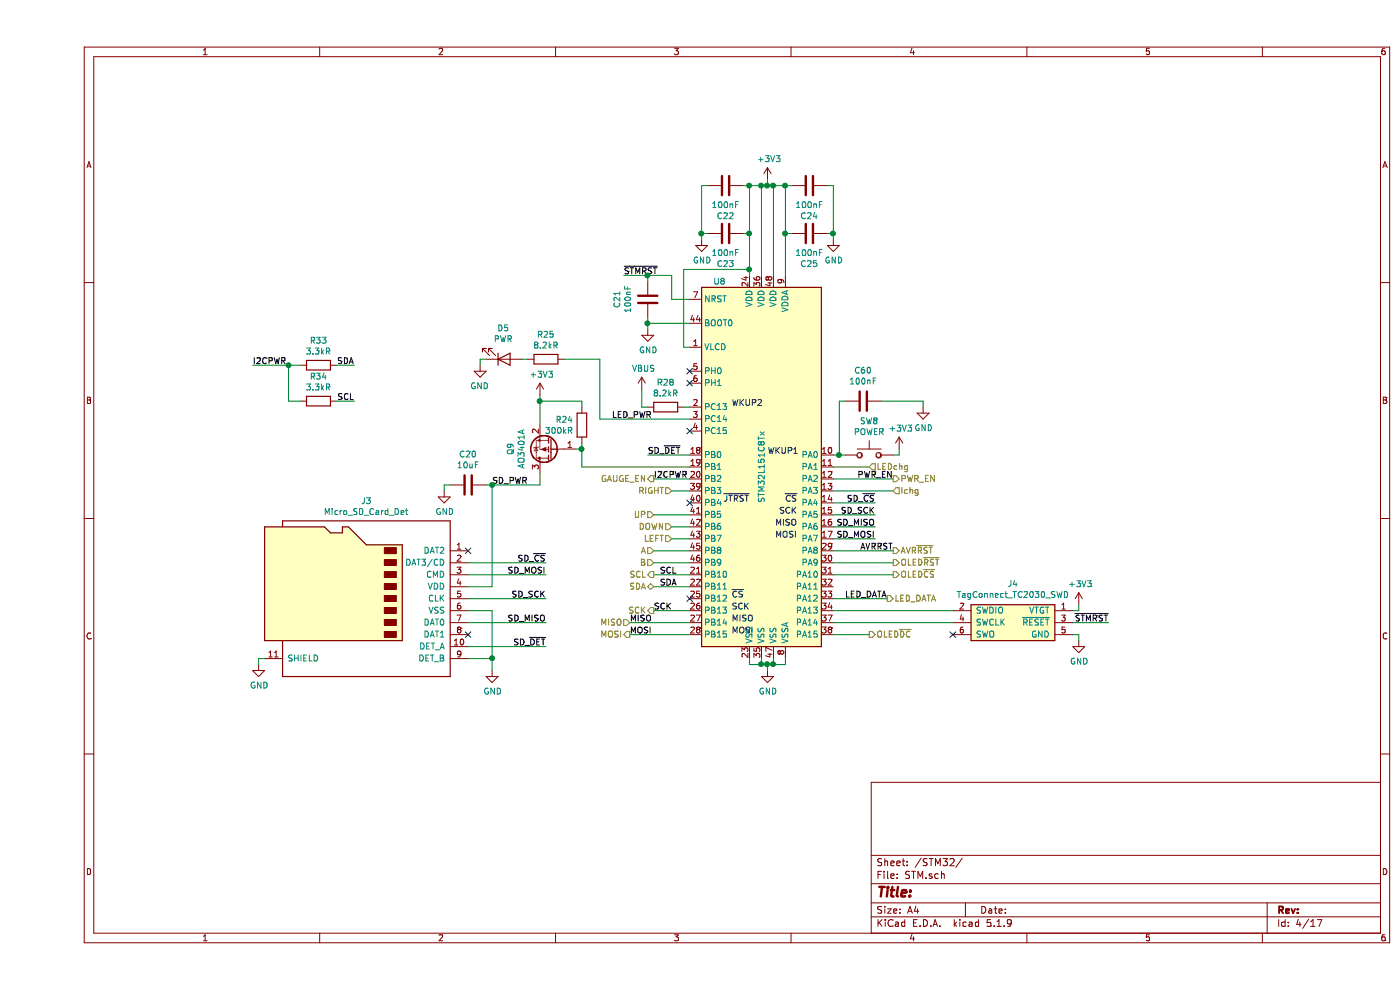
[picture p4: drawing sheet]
EESchema Schematic File Version 4
EELAYER 30 0
EELAYER END
$Descr A4 11693 8268
encoding utf-8
Sheet 4 17
Title ""
Date ""
Rev ""
Comp ""
Comment1 ""
Comment2 ""
Comment3 ""
Comment4 ""
$EndDescr
$Comp
L Device:C C?
U 1 1
P 5100 2500
AR Path="/60D10135" Ref="C?"  Part="1" 
AR Path="/6051E9DC/60D10135" Ref="C?"  Part="1" 
AR Path="/60CF39C0/60D10135" Ref="C21"  Part="1" 
F 0 "C21" V 5352 2500 50  0000 C CNN
F 1 "100nF" V 5261 2500 50  0000 C CNN
F 2 "Capacitor_SMD:C_0402_1005Metric" H 5138 2350 50  0001 C CNN
F 3 "~" H 5100 2500 50  0001 C CNN
F 4 "C1525" H 5100 2500 50  0001 C CNN "LCSC"
	1    5100 2500
	-1   0    0    1   
$EndComp
$Comp
L power:GND #PWR?
U 1 1
P 5100 2750
AR Path="/6051E9DC/60D1013B" Ref="#PWR?"  Part="1" 
AR Path="/60CF39C0/60D1013B" Ref="#PWR0105"  Part="1" 
F 0 "#PWR0105" H 5100 2500 50  0001 C CNN
F 1 "GND" H 5105 2577 50  0000 C CNN
F 2 "" H 5100 2750 50  0001 C CNN
F 3 "" H 5100 2750 50  0001 C CNN
	1    5100 2750
	1    0    0    -1  
$EndComp
Wire Wire Line
	5100 2300 5100 2350
$Comp
L Device:C C?
U 1 1
P 5750 1950
AR Path="/60D10143" Ref="C?"  Part="1" 
AR Path="/6051E9DC/60D10143" Ref="C?"  Part="1" 
AR Path="/60CF39C0/60D10143" Ref="C23"  Part="1" 
F 0 "C23" V 6002 1950 50  0000 C CNN
F 1 "100nF" V 5911 1950 50  0000 C CNN
F 2 "Capacitor_SMD:C_0402_1005Metric" H 5788 1800 50  0001 C CNN
F 3 "~" H 5750 1950 50  0001 C CNN
F 4 "C1525" H 5750 1950 50  0001 C CNN "LCSC"
	1    5750 1950
	0    1    1    0   
$EndComp
$Comp
L Switch:SW_Push SW?
U 1 1
P 6950 3800
AR Path="/60D10149" Ref="SW?"  Part="1" 
AR Path="/6051E9DC/60D10149" Ref="SW?"  Part="1" 
AR Path="/60CF39C0/60D10149" Ref="SW8"  Part="1" 
F 0 "SW8" H 6950 4085 50  0000 C CNN
F 1 "POWER" H 6950 3994 50  0000 C CNN
F 2 "XKB_switch:TS-1187A-X-X-X" H 6950 4000 50  0001 C CNN
F 3 "~" H 6950 4000 50  0001 C CNN
F 4 "C318886" H 6950 3800 50  0001 C CNN "LCSC"
	1    6950 3800
	1    0    0    -1  
$EndComp
Wire Wire Line
	7200 3800 7150 3800
$Comp
L power:+3V3 #PWR?
U 1 1
P 7200 3750
AR Path="/6051E9DC/60D10150" Ref="#PWR?"  Part="1" 
AR Path="/60CF39C0/60D10150" Ref="#PWR0106"  Part="1" 
F 0 "#PWR0106" H 7200 3600 50  0001 C CNN
F 1 "+3V3" H 7215 3923 50  0000 C CNN
F 2 "" H 7200 3750 50  0001 C CNN
F 3 "" H 7200 3750 50  0001 C CNN
	1    7200 3750
	1    0    0    -1  
$EndComp
Wire Wire Line
	7200 3750 7200 3800
$Comp
L Connector_TagConnect:TagConnect_TC2030_SWD J?
U 1 1
P 8150 5200
AR Path="/6051E9DC/60D10157" Ref="J?"  Part="1" 
AR Path="/60CF39C0/60D10157" Ref="J4"  Part="1" 
F 0 "J4" H 8150 5525 50  0000 C CNN
F 1 "TagConnect_TC2030_SWD" H 8150 5434 50  0000 C CNN
F 2 "Connector:Tag-Connect_TC2030-IDC-NL_2x03_P1.27mm_Vertical" H 8150 5200 50  0001 C CNN
F 3 "" H 8150 5200 50  0001 C CNN
	1    8150 5200
	-1   0    0    -1  
$EndComp
Text Label 4900 2300 0    50   ~ 0
~STMRST
Wire Wire Line
	4900 2300 5100 2300
Text Label 8950 5200 2    50   ~ 0
~STMRST
Wire Wire Line
	8650 5200 8950 5200
$Comp
L power:+3V3 #PWR?
U 1 1
P 8700 5050
AR Path="/6051E9DC/60D10164" Ref="#PWR?"  Part="1" 
AR Path="/60CF39C0/60D10164" Ref="#PWR0107"  Part="1" 
F 0 "#PWR0107" H 8700 4900 50  0001 C CNN
F 1 "+3V3" H 8715 5223 50  0000 C CNN
F 2 "" H 8700 5050 50  0001 C CNN
F 3 "" H 8700 5050 50  0001 C CNN
	1    8700 5050
	1    0    0    -1  
$EndComp
Wire Wire Line
	8700 5050 8700 5100
Wire Wire Line
	8700 5100 8650 5100
$Comp
L power:GND #PWR?
U 1 1
P 8700 5350
AR Path="/6051E9DC/60D1016C" Ref="#PWR?"  Part="1" 
AR Path="/60CF39C0/60D1016C" Ref="#PWR0108"  Part="1" 
F 0 "#PWR0108" H 8700 5100 50  0001 C CNN
F 1 "GND" H 8705 5177 50  0000 C CNN
F 2 "" H 8700 5350 50  0001 C CNN
F 3 "" H 8700 5350 50  0001 C CNN
	1    8700 5350
	1    0    0    -1  
$EndComp
Wire Wire Line
	8700 5350 8700 5300
Wire Wire Line
	8700 5300 8650 5300
NoConn ~ 7650 5300
$Comp
L MCU_ST_STM32L1:STM32L151C8Tx U?
U 1 1
P 6050 3900
AR Path="/6051E9DC/60D10176" Ref="U?"  Part="1" 
AR Path="/60CF39C0/60D10176" Ref="U8"  Part="1" 
F 0 "U8" H 5700 5450 50  0000 C CNN
F 1 "STM32L151C8Tx" V 6050 3900 50  0000 C CNN
F 2 "Package_QFP:LQFP-48_7x7mm_P0.5mm" H 5550 2400 50  0001 R CNN
F 3 "http://www.st.com/st-web-ui/static/active/en/resource/technical/document/datasheet/CD00277537.pdf" H 6050 3900 50  0001 C CNN
F 4 "C95578" H 6050 3900 50  0001 C CNN "LCSC"
	1    6050 3900
	1    0    0    -1  
$EndComp
Wire Wire Line
	5100 2650 5100 2700
Connection ~ 5100 2700
Wire Wire Line
	5100 2700 5100 2750
$Comp
L Device:C C?
U 1 1
P 5750 1550
AR Path="/60D10184" Ref="C?"  Part="1" 
AR Path="/6051E9DC/60D10184" Ref="C?"  Part="1" 
AR Path="/60CF39C0/60D10184" Ref="C22"  Part="1" 
F 0 "C22" V 6002 1550 50  0000 C CNN
F 1 "100nF" V 5911 1550 50  0000 C CNN
F 2 "Capacitor_SMD:C_0402_1005Metric" H 5788 1400 50  0001 C CNN
F 3 "~" H 5750 1550 50  0001 C CNN
F 4 "C1525" H 5750 1550 50  0001 C CNN "LCSC"
	1    5750 1550
	0    1    1    0   
$EndComp
$Comp
L Device:C C?
U 1 1
P 6450 1950
AR Path="/60D1018B" Ref="C?"  Part="1" 
AR Path="/6051E9DC/60D1018B" Ref="C?"  Part="1" 
AR Path="/60CF39C0/60D1018B" Ref="C25"  Part="1" 
F 0 "C25" V 6702 1950 50  0000 C CNN
F 1 "100nF" V 6611 1950 50  0000 C CNN
F 2 "Capacitor_SMD:C_0402_1005Metric" H 6488 1800 50  0001 C CNN
F 3 "~" H 6450 1950 50  0001 C CNN
F 4 "C1525" H 6450 1950 50  0001 C CNN "LCSC"
	1    6450 1950
	0    1    1    0   
$EndComp
$Comp
L Device:C C?
U 1 1
P 6450 1550
AR Path="/60D10192" Ref="C?"  Part="1" 
AR Path="/6051E9DC/60D10192" Ref="C?"  Part="1" 
AR Path="/60CF39C0/60D10192" Ref="C24"  Part="1" 
F 0 "C24" V 6702 1550 50  0000 C CNN
F 1 "100nF" V 6611 1550 50  0000 C CNN
F 2 "Capacitor_SMD:C_0402_1005Metric" H 6488 1400 50  0001 C CNN
F 3 "~" H 6450 1550 50  0001 C CNN
F 4 "C1525" H 6450 1550 50  0001 C CNN "LCSC"
	1    6450 1550
	0    1    1    0   
$EndComp
Wire Wire Line
	6300 1950 6250 1950
Wire Wire Line
	6150 1550 6250 1550
Wire Wire Line
	6050 1550 5950 1550
Wire Wire Line
	5950 2300 5950 2250
Wire Wire Line
	5950 1950 5900 1950
Wire Wire Line
	6050 1550 6100 1550
Connection ~ 6050 1550
Connection ~ 6150 1550
Wire Wire Line
	5950 1950 5950 1550
Connection ~ 5950 1950
Connection ~ 5950 1550
Wire Wire Line
	5950 1550 5900 1550
Wire Wire Line
	6250 1950 6250 1550
Connection ~ 6250 1950
Connection ~ 6250 1550
Wire Wire Line
	6250 1550 6300 1550
$Comp
L power:+3V3 #PWR?
U 1 1
P 6100 1500
AR Path="/6051E9DC/60D101A8" Ref="#PWR?"  Part="1" 
AR Path="/60CF39C0/60D101A8" Ref="#PWR0109"  Part="1" 
F 0 "#PWR0109" H 6100 1350 50  0001 C CNN
F 1 "+3V3" H 6115 1673 50  0000 C CNN
F 2 "" H 6100 1500 50  0001 C CNN
F 3 "" H 6100 1500 50  0001 C CNN
	1    6100 1500
	1    0    0    -1  
$EndComp
Wire Wire Line
	6100 1500 6100 1550
Connection ~ 6100 1550
Wire Wire Line
	6100 1550 6150 1550
$Comp
L power:GND #PWR?
U 1 1
P 5550 2000
AR Path="/6051E9DC/60D101B1" Ref="#PWR?"  Part="1" 
AR Path="/60CF39C0/60D101B1" Ref="#PWR0111"  Part="1" 
F 0 "#PWR0111" H 5550 1750 50  0001 C CNN
F 1 "GND" H 5555 1827 50  0000 C CNN
F 2 "" H 5550 2000 50  0001 C CNN
F 3 "" H 5550 2000 50  0001 C CNN
	1    5550 2000
	1    0    0    -1  
$EndComp
Wire Wire Line
	5550 2000 5550 1950
Wire Wire Line
	5550 1950 5600 1950
Wire Wire Line
	5600 1550 5550 1550
Wire Wire Line
	5550 1550 5550 1950
Connection ~ 5550 1950
$Comp
L power:GND #PWR?
U 1 1
P 6650 2000
AR Path="/6051E9DC/60D101BC" Ref="#PWR?"  Part="1" 
AR Path="/60CF39C0/60D101BC" Ref="#PWR0112"  Part="1" 
F 0 "#PWR0112" H 6650 1750 50  0001 C CNN
F 1 "GND" H 6655 1827 50  0000 C CNN
F 2 "" H 6650 2000 50  0001 C CNN
F 3 "" H 6650 2000 50  0001 C CNN
	1    6650 2000
	1    0    0    -1  
$EndComp
Wire Wire Line
	6650 2000 6650 1950
Wire Wire Line
	6650 1550 6600 1550
Wire Wire Line
	6600 1950 6650 1950
Connection ~ 6650 1950
Wire Wire Line
	6650 1950 6650 1550
Wire Wire Line
	5450 2900 5400 2900
Wire Wire Line
	5400 2900 5400 2250
Wire Wire Line
	5400 2250 5950 2250
Wire Wire Line
	5950 1950 5950 2250
Connection ~ 5950 2250
Wire Wire Line
	6050 1550 6050 2300
Wire Wire Line
	6150 1550 6150 2300
Wire Wire Line
	6250 1950 6250 2300
NoConn ~ 5450 3100
NoConn ~ 5450 3200
NoConn ~ 5450 3600
Text Label 5150 5100 0    50   ~ 0
SCK
Wire Wire Line
	5450 5200 4950 5200
Text Label 4950 5200 0    50   ~ 0
MISO
Wire Wire Line
	5450 5300 4950 5300
Text Label 4950 5300 0    50   ~ 0
MOSI
Text Label 7150 4000 2    50   ~ 0
PWR_EN
Wire Wire Line
	6650 4000 7150 4000
$Comp
L Device:R R?
U 1 1
P 4250 3000
AR Path="/60D101DD" Ref="R?"  Part="1" 
AR Path="/6051E9DC/60D101DD" Ref="R?"  Part="1" 
AR Path="/60CF39C0/60D101DD" Ref="R25"  Part="1" 
F 0 "R25" V 4043 3000 50  0000 C CNN
F 1 "8.2kR" V 4134 3000 50  0000 C CNN
F 2 "Resistor_SMD:R_0402_1005Metric" V 4180 3000 50  0001 C CNN
F 3 "~" H 4250 3000 50  0001 C CNN
F 4 "C25924" V 4250 3000 50  0001 C CNN "LCSC"
	1    4250 3000
	0    -1   1    0   
$EndComp
Wire Wire Line
	4100 3000 4050 3000
$Comp
L Device:LED D?
U 1 1
P 3900 3000
AR Path="/60D101E5" Ref="D?"  Part="1" 
AR Path="/6051E9DC/60D101E5" Ref="D?"  Part="1" 
AR Path="/60CF39C0/60D101E5" Ref="D5"  Part="1" 
F 0 "D5" H 3893 2745 50  0000 C CNN
F 1 "PWR" H 3893 2836 50  0000 C CNN
F 2 "LED_SMD:LED_0603_1608Metric" H 3900 3000 50  0001 C CNN
F 3 "~" H 3900 3000 50  0001 C CNN
F 4 "C2290" H 3900 3000 50  0001 C CNN "LCSC"
	1    3900 3000
	1    0    0    1   
$EndComp
$Comp
L power:GND #PWR?
U 1 1
P 3700 3050
AR Path="/6051E9DC/60D101EC" Ref="#PWR?"  Part="1" 
AR Path="/60CF39C0/60D101EC" Ref="#PWR0113"  Part="1" 
F 0 "#PWR0113" H 3700 2800 50  0001 C CNN
F 1 "GND" H 3705 2877 50  0000 C CNN
F 2 "" H 3700 3050 50  0001 C CNN
F 3 "" H 3700 3050 50  0001 C CNN
	1    3700 3050
	-1   0    0    -1  
$EndComp
Wire Wire Line
	3700 3050 3700 3000
Wire Wire Line
	3700 3000 3750 3000
Wire Wire Line
	6650 4600 7150 4600
Text Label 7150 4600 2    50   ~ 0
AVRRST
$Comp
L power:GND #PWR?
U 1 1
P 6100 5600
AR Path="/6051E9DC/60D101F6" Ref="#PWR?"  Part="1" 
AR Path="/60CF39C0/60D101F6" Ref="#PWR0114"  Part="1" 
F 0 "#PWR0114" H 6100 5350 50  0001 C CNN
F 1 "GND" H 6105 5427 50  0000 C CNN
F 2 "" H 6100 5600 50  0001 C CNN
F 3 "" H 6100 5600 50  0001 C CNN
	1    6100 5600
	1    0    0    -1  
$EndComp
Wire Wire Line
	5950 5500 5950 5550
Wire Wire Line
	5950 5550 6050 5550
Wire Wire Line
	6250 5550 6250 5500
Wire Wire Line
	6150 5500 6150 5550
Connection ~ 6150 5550
Wire Wire Line
	6150 5550 6250 5550
Wire Wire Line
	6050 5500 6050 5550
Connection ~ 6050 5550
Wire Wire Line
	6050 5550 6100 5550
Wire Wire Line
	6100 5600 6100 5550
Connection ~ 6100 5550
Wire Wire Line
	6100 5550 6150 5550
$Comp
L Connector:Micro_SD_Card_Det J?
U 1 1
P 2700 5000
AR Path="/6051E9DC/60D10208" Ref="J?"  Part="1" 
AR Path="/60CF39C0/60D10208" Ref="J3"  Part="1" 
F 0 "J3" H 2650 5817 50  0000 C CNN
F 1 "Micro_SD_Card_Det" H 2650 5726 50  0000 C CNN
F 2 "Connector_Card_MicroSD:HOAUC_HYC77-TF09-200" H 4750 5700 50  0001 C CNN
F 3 "https://www.hirose.com/product/en/download_file/key_name/DM3/category/Catalog/doc_file_id/49662/?file_category_id=4&item_id=195&is_series=1" H 2700 5100 50  0001 C CNN
	1    2700 5000
	-1   0    0    -1  
$EndComp
$Comp
L power:GND #PWR?
U 1 1
P 3800 5600
AR Path="/6051E9DC/60D10218" Ref="#PWR?"  Part="1" 
AR Path="/60CF39C0/60D10218" Ref="#PWR0115"  Part="1" 
F 0 "#PWR0115" H 3800 5350 50  0001 C CNN
F 1 "GND" H 3805 5427 50  0000 C CNN
F 2 "" H 3800 5600 50  0001 C CNN
F 3 "" H 3800 5600 50  0001 C CNN
	1    3800 5600
	1    0    0    -1  
$EndComp
Wire Wire Line
	3800 5600 3800 5500
Wire Wire Line
	3800 5500 3600 5500
Wire Wire Line
	3800 5500 3800 5100
Wire Wire Line
	3800 5100 3600 5100
Connection ~ 3800 5500
Wire Wire Line
	3600 4900 3800 4900
$Comp
L power:GND #PWR?
U 1 1
P 3400 4100
AR Path="/6051E9DC/60D1022E" Ref="#PWR?"  Part="1" 
AR Path="/60CF39C0/60D1022E" Ref="#PWR0116"  Part="1" 
F 0 "#PWR0116" H 3400 3850 50  0001 C CNN
F 1 "GND" H 3405 3927 50  0000 C CNN
F 2 "" H 3400 4100 50  0001 C CNN
F 3 "" H 3400 4100 50  0001 C CNN
	1    3400 4100
	1    0    0    -1  
$EndComp
Wire Wire Line
	3400 4100 3400 4050
Wire Wire Line
	3400 4050 3450 4050
Wire Wire Line
	3800 4050 3750 4050
Wire Wire Line
	3800 4050 3800 4900
$Comp
L power:GND #PWR?
U 1 1
P 1850 5550
AR Path="/6051E9DC/60D10238" Ref="#PWR?"  Part="1" 
AR Path="/60CF39C0/60D10238" Ref="#PWR0117"  Part="1" 
F 0 "#PWR0117" H 1850 5300 50  0001 C CNN
F 1 "GND" H 1855 5377 50  0000 C CNN
F 2 "" H 1850 5550 50  0001 C CNN
F 3 "" H 1850 5550 50  0001 C CNN
	1    1850 5550
	1    0    0    -1  
$EndComp
Wire Wire Line
	1850 5550 1850 5500
Wire Wire Line
	1850 5500 1900 5500
$Comp
L Transistor_FET:AO3401A Q?
U 1 1
P 4300 3750
AR Path="/60D10241" Ref="Q?"  Part="1" 
AR Path="/5FDCBED8/60D10241" Ref="Q?"  Part="1" 
AR Path="/601A1919/60D10241" Ref="Q?"  Part="1" 
AR Path="/6051E9DC/60551ED1/60D10241" Ref="Q?"  Part="1" 
AR Path="/6051E9DC/60D10241" Ref="Q?"  Part="1" 
AR Path="/60CF39C0/60D10241" Ref="Q9"  Part="1" 
F 0 "Q9" V 4642 3750 50  0000 C CNN
F 1 "AO3401A" V 4551 3750 50  0000 C CNN
F 2 "Package_TO_SOT_SMD:SOT-23" H 4500 3675 50  0001 L CIN
F 3 "http://www.aosmd.com/pdfs/datasheet/AO3401A.pdf" H 4300 3750 50  0001 L CNN
F 4 "C15127" H 4300 3750 50  0001 C CNN "LCSC"
	1    4300 3750
	-1   0    0    1   
$EndComp
$Comp
L Device:R R?
U 1 1
P 4550 3550
AR Path="/60D10248" Ref="R?"  Part="1" 
AR Path="/6051E9DC/60D10248" Ref="R?"  Part="1" 
AR Path="/60CF39C0/60D10248" Ref="R24"  Part="1" 
F 0 "R24" H 4620 3596 50  0000 L CNN
F 1 "300kR" H 4620 3505 50  0000 L CNN
F 2 "Resistor_SMD:R_0402_1005Metric" V 4480 3550 50  0001 C CNN
F 3 "~" H 4550 3550 50  0001 C CNN
F 4 "C25774" H 4550 3550 50  0001 C CNN "LCSC"
	1    4550 3550
	-1   0    0    -1  
$EndComp
Wire Wire Line
	4550 3750 4500 3750
Wire Wire Line
	4200 3350 4200 3550
Wire Wire Line
	4550 3750 4550 3700
Wire Wire Line
	4200 3350 4550 3350
Wire Wire Line
	4550 3350 4550 3400
$Comp
L power:+3V3 #PWR?
U 1 1
P 4200 3300
AR Path="/6051E9DC/60D10255" Ref="#PWR?"  Part="1" 
AR Path="/60CF39C0/60D10255" Ref="#PWR0118"  Part="1" 
F 0 "#PWR0118" H 4200 3150 50  0001 C CNN
F 1 "+3V3" H 4215 3473 50  0000 C CNN
F 2 "" H 4200 3300 50  0001 C CNN
F 3 "" H 4200 3300 50  0001 C CNN
	1    4200 3300
	1    0    0    -1  
$EndComp
Wire Wire Line
	4200 3300 4200 3350
Connection ~ 4200 3350
Wire Wire Line
	4550 3900 4550 3750
Connection ~ 4550 3750
NoConn ~ 3600 4600
NoConn ~ 3600 5300
Text HLabel 7150 4000 2    50   Output ~ 0
PWR_EN
Text HLabel 5150 5100 0    50   Output ~ 0
SCK
Text HLabel 4950 5200 0    50   Input ~ 0
MISO
Text HLabel 4950 5300 0    50   Output ~ 0
MOSI
Text HLabel 7150 4600 2    50   Output ~ 0
AVR~RST
Wire Wire Line
	5150 5100 5450 5100
Wire Wire Line
	6650 4700 7150 4700
Text HLabel 7150 4700 2    50   Output ~ 0
OLED~RST
Wire Wire Line
	6650 4800 7150 4800
Text HLabel 7150 4800 2    50   Output ~ 0
OLED~CS
Wire Wire Line
	6650 5300 6950 5300
Text HLabel 6950 5300 2    50   Output ~ 0
OLED~DC
$Comp
L power:VBUS #PWR0103
U 1 1
P 5050 3250
F 0 "#PWR0103" H 5050 3100 50  0001 C CNN
F 1 "VBUS" H 5065 3423 50  0000 C CNN
F 2 "" H 5050 3250 50  0001 C CNN
F 3 "" H 5050 3250 50  0001 C CNN
	1    5050 3250
	1    0    0    -1  
$EndComp
$Comp
L Device:R R?
U 1 1
P 5250 3400
AR Path="/60FE8A0E" Ref="R?"  Part="1" 
AR Path="/6051E9DC/60FE8A0E" Ref="R?"  Part="1" 
AR Path="/60CF39C0/60FE8A0E" Ref="R28"  Part="1" 
F 0 "R28" V 5043 3400 50  0000 C CNN
F 1 "8.2kR" V 5134 3400 50  0000 C CNN
F 2 "Resistor_SMD:R_0402_1005Metric" V 5180 3400 50  0001 C CNN
F 3 "~" H 5250 3400 50  0001 C CNN
F 4 "C25924" V 5250 3400 50  0001 C CNN "LCSC"
	1    5250 3400
	0    1    1    0   
$EndComp
Wire Wire Line
	5400 3400 5450 3400
Wire Wire Line
	5450 2500 5300 2500
Wire Wire Line
	5300 2500 5300 2300
Wire Wire Line
	5300 2300 5100 2300
Connection ~ 5100 2300
Wire Wire Line
	5100 2700 5450 2700
Wire Wire Line
	5050 3250 5050 3400
Wire Wire Line
	5050 3400 5100 3400
Wire Wire Line
	6650 4100 7150 4100
Text HLabel 7150 4100 2    50   Input ~ 0
Ichg
Wire Wire Line
	6650 3900 6950 3900
Text HLabel 6950 3900 2    50   Input ~ 0
LEDchg
Wire Wire Line
	5450 4800 5150 4800
Wire Wire Line
	5450 4900 5150 4900
Text HLabel 5150 4800 0    50   Output ~ 0
SCL
Text HLabel 5150 4900 0    50   BiDi ~ 0
SDA
Text Label 5200 4800 0    50   ~ 0
SCL
Text Label 5200 4900 0    50   ~ 0
SDA
Wire Wire Line
	5450 4000 5150 4000
Text HLabel 5150 4000 0    50   Output ~ 0
GAUGE_EN
$Comp
L Device:R R?
U 1 1
P 2350 3050
AR Path="/611AA57E" Ref="R?"  Part="1" 
AR Path="/60CF39C0/611AA57E" Ref="R33"  Part="1" 
F 0 "R33" V 2143 3050 50  0000 C CNN
F 1 "3.3kR" V 2234 3050 50  0000 C CNN
F 2 "Resistor_SMD:R_0402_1005Metric" V 2280 3050 50  0001 C CNN
F 3 "~" H 2350 3050 50  0001 C CNN
F 4 "C25890" V 2350 3050 50  0001 C CNN "LCSC"
	1    2350 3050
	0    1    1    0   
$EndComp
Text Label 5150 4000 0    50   ~ 0
I2CPWR
$Comp
L Device:R R?
U 1 1
P 2350 3350
AR Path="/611AE5AD" Ref="R?"  Part="1" 
AR Path="/60CF39C0/611AE5AD" Ref="R34"  Part="1" 
F 0 "R34" V 2143 3350 50  0000 C CNN
F 1 "3.3kR" V 2234 3350 50  0000 C CNN
F 2 "Resistor_SMD:R_0402_1005Metric" V 2280 3350 50  0001 C CNN
F 3 "~" H 2350 3350 50  0001 C CNN
F 4 "C25890" V 2350 3350 50  0001 C CNN "LCSC"
	1    2350 3350
	0    1    1    0   
$EndComp
Wire Wire Line
	2200 3350 2100 3350
Wire Wire Line
	2100 3350 2100 3050
Wire Wire Line
	2100 3050 2200 3050
Connection ~ 2100 3050
Text Label 1800 3050 0    50   ~ 0
I2CPWR
Wire Wire Line
	1800 3050 2100 3050
Wire Wire Line
	2500 3050 2650 3050
Text Label 2650 3050 2    50   ~ 0
SDA
Wire Wire Line
	2500 3350 2650 3350
Text Label 2650 3350 2    50   ~ 0
SCL
Wire Wire Line
	5450 4600 5150 4600
Text HLabel 5150 4600 0    50   Input ~ 0
A
Wire Wire Line
	5450 4700 5150 4700
Text HLabel 5150 4700 0    50   Input ~ 0
B
Wire Wire Line
	5450 4300 5150 4300
Text HLabel 5150 4300 0    50   Input ~ 0
UP
Text HLabel 5300 4500 0    50   Input ~ 0
LEFT
Wire Wire Line
	5300 4500 5450 4500
Text HLabel 5300 4100 0    50   Input ~ 0
RIGHT
Wire Wire Line
	5300 4100 5450 4100
Text Label 5100 3800 0    50   ~ 0
SD_~DET
Text Label 7000 4200 2    50   ~ 0
SD_~CS
Text Label 7000 4400 2    50   ~ 0
SD_MISO
Text Label 7000 4500 2    50   ~ 0
SD_MOSI
Text Label 7000 4300 2    50   ~ 0
SD_SCK
Wire Wire Line
	4200 3950 4200 4050
Wire Wire Line
	4200 4050 3800 4050
Text Label 3800 4050 0    50   ~ 0
SD_PWR
Wire Wire Line
	3600 5400 4250 5400
Text Label 4250 5400 2    50   ~ 0
SD_~DET
Text Label 4250 5200 2    50   ~ 0
SD_MISO
Wire Wire Line
	3600 4700 4250 4700
Text Label 4250 4700 2    50   ~ 0
SD_~CS
Text Label 4250 4800 2    50   ~ 0
SD_MOSI
Wire Wire Line
	3600 4800 4250 4800
Wire Wire Line
	3600 5200 4250 5200
Text Label 4250 5000 2    50   ~ 0
SD_SCK
Wire Wire Line
	4250 5000 3600 5000
Wire Wire Line
	7000 4500 6650 4500
Wire Wire Line
	7000 4400 6650 4400
Wire Wire Line
	7000 4200 6650 4200
Wire Wire Line
	5100 3800 5450 3800
Text Notes 6100 3800 0    50   ~ 0
WKUP1
Text Notes 5800 3400 0    50   ~ 0
WKUP2
Text Notes 5800 5300 0    50   ~ 0
MOSI
Text Notes 5800 5200 0    50   ~ 0
MISO
Text Notes 5800 5100 0    50   ~ 0
SCK
Text Notes 5800 5000 0    50   ~ 0
~CS
Text Notes 6350 4500 2    50   ~ 0
MOSI
Text Notes 6350 4400 2    50   ~ 0
MISO
Text Notes 6350 4300 2    50   ~ 0
SCK
Text Notes 6350 4200 2    50   ~ 0
~CS
NoConn ~ 5450 5000
Wire Wire Line
	7000 4300 6650 4300
Wire Wire Line
	4550 3900 5450 3900
Text Label 4800 3500 0    50   ~ 0
LED_PWR
Text Label 7100 5000 2    50   ~ 0
LED_DATA
Wire Wire Line
	6650 5100 7650 5100
Wire Wire Line
	6650 5200 7650 5200
Wire Wire Line
	6650 5000 7100 5000
Text HLabel 7100 5000 2    50   Output ~ 0
LED_DATA
Wire Wire Line
	5450 3500 4700 3500
Wire Wire Line
	4700 3500 4700 3000
Wire Wire Line
	4400 3000 4700 3000
NoConn ~ 5450 4200
Text Notes 5950 4200 2    50   ~ 0
~JTRST
Connection ~ 3800 4050
Wire Wire Line
	5300 4400 5450 4400
Text HLabel 5300 4400 0    50   Input ~ 0
DOWN
$Comp
L Device:C C?
U 1 1
P 6900 3350
AR Path="/6235648D" Ref="C?"  Part="1" 
AR Path="/6051E9DC/6235648D" Ref="C?"  Part="1" 
AR Path="/60CF39C0/6235648D" Ref="C60"  Part="1" 
F 0 "C60" V 7152 3350 50  0000 C CNN
F 1 "100nF" V 7061 3350 50  0000 C CNN
F 2 "Capacitor_SMD:C_0402_1005Metric" H 6938 3200 50  0001 C CNN
F 3 "~" H 6900 3350 50  0001 C CNN
F 4 "C1525" H 6900 3350 50  0001 C CNN "LCSC"
	1    6900 3350
	0    -1   -1   0   
$EndComp
Wire Wire Line
	6650 3800 6700 3800
Wire Wire Line
	6700 3800 6700 3350
Wire Wire Line
	6700 3350 6750 3350
Connection ~ 6700 3800
Wire Wire Line
	6700 3800 6750 3800
$Comp
L power:GND #PWR0191
U 1 1
P 7400 3400
F 0 "#PWR0191" H 7400 3150 50  0001 C CNN
F 1 "GND" H 7405 3227 50  0000 C CNN
F 2 "" H 7400 3400 50  0001 C CNN
F 3 "" H 7400 3400 50  0001 C CNN
	1    7400 3400
	1    0    0    -1  
$EndComp
Wire Wire Line
	7050 3350 7400 3350
Wire Wire Line
	7400 3350 7400 3400
$Comp
L Device:C C?
U 1 1
P 3600 4050
AR Path="/6051E9DC/6237296F" Ref="C?"  Part="1" 
AR Path="/60CF39C0/6237296F" Ref="C20"  Part="1" 
F 0 "C20" V 3852 4050 50  0000 C CNN
F 1 "10uF" V 3761 4050 50  0000 C CNN
F 2 "Capacitor_SMD:C_0603_1608Metric" H 3638 3900 50  0001 C CNN
F 3 "~" H 3600 4050 50  0001 C CNN
F 4 "C19702" V 3600 4050 50  0001 C CNN "LCSC"
	1    3600 4050
	0    -1   -1   0   
$EndComp
$EndSCHEMATC
